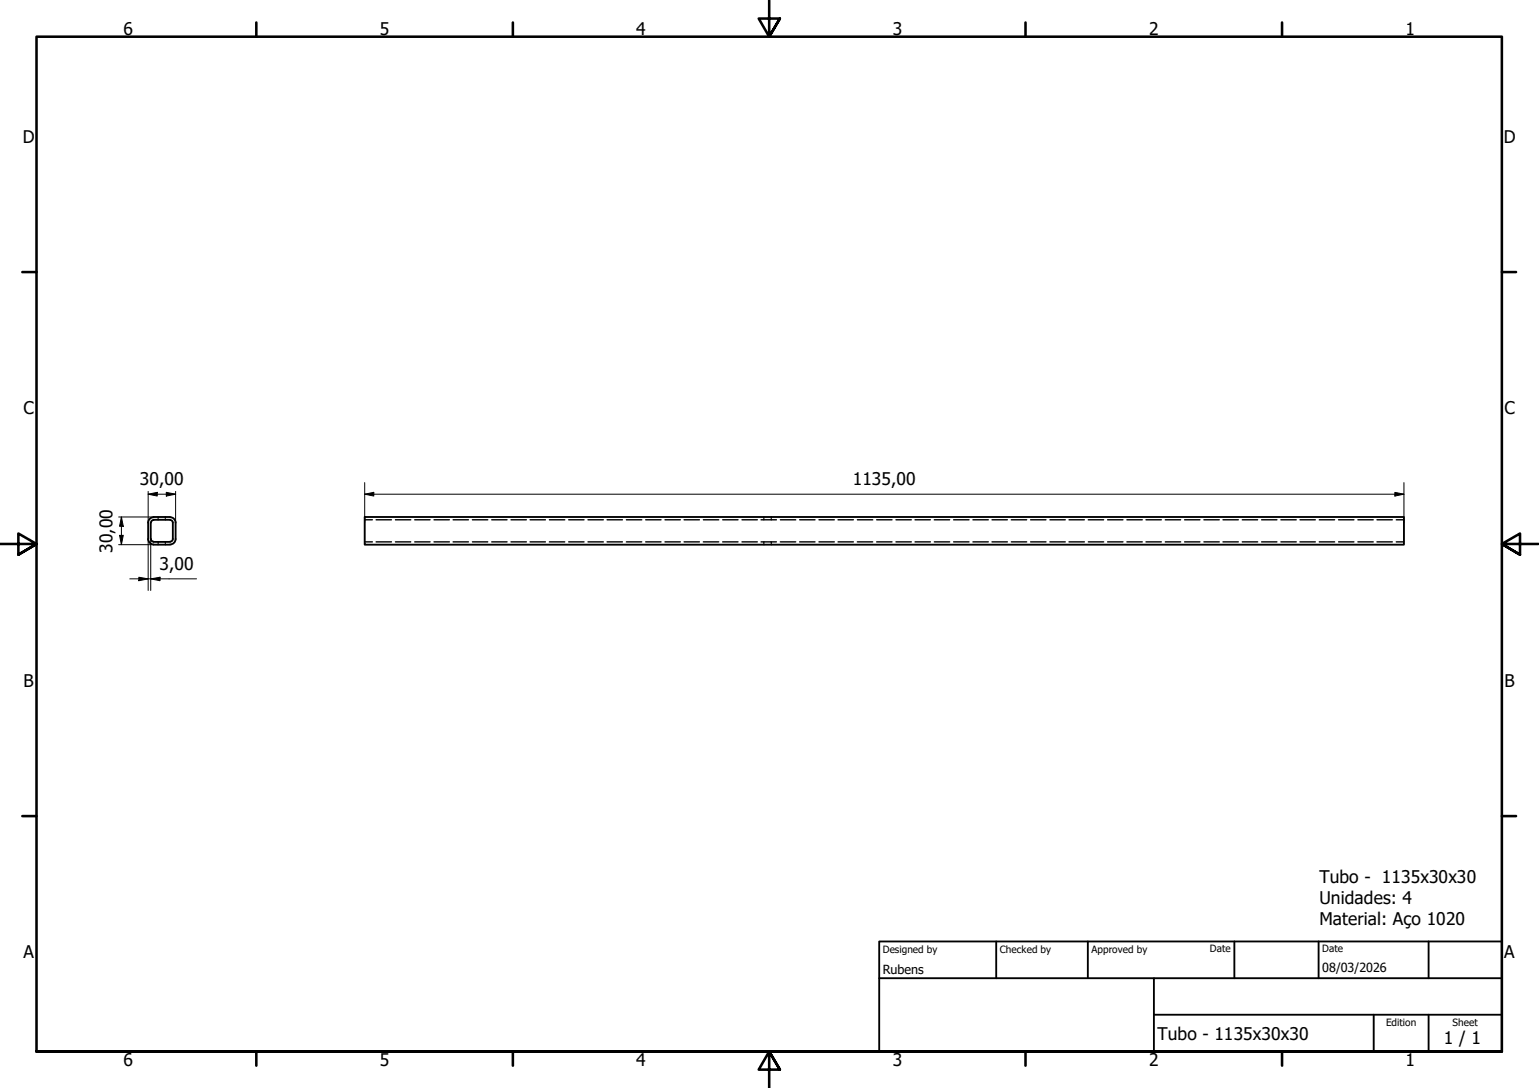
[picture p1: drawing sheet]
<svg xmlns="http://www.w3.org/2000/svg" width="420mm" height="297mm" viewBox="0 0 420 297" stroke-linecap="round" stroke-linejoin="round" font-family="sans-serif">
<!-- layer: Hidden (ISO) -->
<g fill="none" stroke="#000" stroke-width=".38">
<path d="M43.2 141.1v.3M43.2 141.7v.2M43.2 147.9v.3M43.2 148.4v.3M45.1 141.1v.3M45.1 141.7v.2M45.1 147.9v.3M45.1 148.4v.3M99.6 147.9h2.1M99.6 141.9h2.1M102.7 147.9h4.2M102.7 141.9h4.2"/>
<path d="M107.9 147.9h4.2M107.9 141.9h4.2M113.2 147.9h4.2M113.2 141.9h4.2M118.5 147.9h4.2M118.5 141.9h4.2M123.7 147.9h4.2M123.7 141.9h4.2M129 147.9h4.2M129 141.9h4.2M134.2 147.9h4.2M134.2 141.9h4.2"/>
<path d="M139.5 147.9h4.2M139.5 141.9h4.2M144.7 147.9h4.2M144.7 141.9h4.2M150 147.9h4.2M150 141.9h4.2M155.3 147.9h4.1M155.3 141.9h4.1M160.5 147.9h4.2M160.5 141.9h4.2M165.7 147.9h4.2M165.7 141.9h4.2"/>
<path d="M171 147.9h4.2M171 141.9h4.2M176.3 147.9h4.2M176.3 141.9h4.2M181.5 147.9h4.2M181.5 141.9h4.2M186.8 147.9h4.1M186.8 141.9h4.1M192 147.9h4.2M192 141.9h4.2M197.3 147.9h4.2M197.3 141.9h4.2"/>
<path d="M202.6 147.9h4.2M202.6 141.9h4.2M207.8 147.9h4.2M207.8 141.9h4.2M208.5 141.1v.3M208.5 141.7v.2M208.5 147.9v.3M208.5 148.4v.3M210.6 141.1v.3M210.6 141.7v.2M210.6 147.9v.3M210.6 148.4v.3"/>
<path d="M213 147.9h4.2M213 141.9h4.2M218.3 147.9h4.2M218.3 141.9h4.2M223.6 147.9h4.2M223.6 141.9h4.2M228.8 147.9h4.2M228.8 141.9h4.2M234.1 147.9h4.2M234.1 141.9h4.2M239.3 147.9h4.2M239.3 141.9h4.2"/>
<path d="M244.6 147.9h4.2M244.6 141.9h4.2M249.8 147.9h4.2M249.8 141.9h4.2M255.1 147.9h4.2M255.1 141.9h4.2M260.3 147.9h4.2M260.3 141.9h4.2M265.6 147.9h4.2M265.6 141.9h4.2M270.8 147.9h4.2M270.8 141.9h4.2"/>
<path d="M276.1 147.9h4.2M276.1 141.9h4.2M281.4 147.9h4.2M281.4 141.9h4.2M286.6 147.9h4.2M286.6 141.9h4.2M291.8 147.9h4.2M291.8 141.9h4.2M297.1 147.9h4.2M297.1 141.9h4.2M302.4 147.9h4.2M302.4 141.9h4.2"/>
<path d="M307.7 147.9h4.1M307.7 141.9h4.1M312.9 147.9h4.2M312.9 141.9h4.2M318.1 147.9h4.2M318.1 141.9h4.2M323.4 147.9h4.2M323.4 141.9h4.2M328.7 147.9h4.2M328.7 141.9h4.2M333.9 147.9h4.2M333.9 141.9h4.2"/>
<path d="M339.2 147.9h4.1M339.2 141.9h4.1M344.4 147.9h4.2M344.4 141.9h4.2M349.7 147.9h4.2M349.7 141.9h4.2M354.9 147.9h4.2M354.9 141.9h4.2M360.2 147.9h4.2M360.2 141.9h4.2M365.4 147.9h4.2M365.4 141.9h4.2"/>
<path d="M370.7 147.9h4.2M370.7 141.9h4.2M375.9 147.9h4.2M375.9 141.9h4.2M381.2 147.9h2.1M381.2 141.9h2.1"/>
</g>
<!-- layer: Visible (ISO) -->
<g fill="none" stroke="#000" stroke-width=".51">
<path d="M40.4 142.7v4.4a1.49 1.49 0 0 0 1.5 1.5M41.1 142.7v4.5M41.2 147.1a.73 .73 0 0 0 .7 .8M41.9 147.9h4.5M41.9 148.7h4.5M41.9 141.9h4.5M41.9 141.1h4.5M41.9 141.2a1.49 1.49 0 0 0-1.5 1.5M41.9 142a.73 .73 0 0 0-.7 .7M46.5 142a.73 .73 0 0 1 .7 .7M46.5 141.2a1.49 1.49 0 0 1 1.4 1.5M47.2 142.7v4.4a.73 .73 0 0 1-.7 .8"/>
<path d="M47.9 142.7v4.4a1.49 1.49 0 0 1-1.4 1.5M99.6 141.1h283.7v7.6h-283.7z"/>
</g>
<!-- layer: Border (ISO) -->
<g fill="none" stroke="#000" stroke-width=".7">
<path d="M70 6.1v3.9M140 6.1v3.9M210 0v10l-2.9-4.9h5.8l-2.9 4.9 2.9-4.9M280 6.1v3.9M350 6.1v3.9M6.1 74.3h3.9M410 74.3h3.9M0 148.5h10l-5-2.8v5.7l5-2.9-5 2.9M420 148.5h-10l5-2.8v5.7l-5-2.9 5 2.9M6.1 222.8h3.9M410 222.8h3.9M10 287.1v-277.1h400v277.1h-400h400"/>
<path d="M70 287.1v3.8M140 287.1v3.8M212.9 292l-2.9-4.9 2.9 4.9h-5.8l2.9-4.9v9.9M280 287.1v3.8M350 287.1v3.8"/>
</g>
<!-- layer: Title (ISO) -->
<path d="M240 257h170v30.1h-170zM272 257v10.1M297 257v10.1M337 257v10.1M360 257v10.1M390 257v10.1M240 267.1h170M315 277h95M315 267.1v20M375 277v10.1M390 277v10.1" fill="none" stroke="#000" stroke-width=".51"/>
<!-- layer: Dimension (ISO) -->
<g fill="none" stroke="#000" stroke-width=".27">
<path d="M40.4 134.9l2.5-.5v1zM40.4 134.9h7.5M40.4 134.2v8.5M45.4 134.4l2.5 .5-2.5 .5zM47.9 134.2v8.5M99.6 134.9l2.4-.5v1zM99.6 134.9h283.7M99.6 131.7v11M380.8 134.4l2.5 .5-2.5 .5zM383.3 131.7v11M32.4 148.7h9.5M32.4 141.1h9.5"/>
<path d="M32.6 146.2h1.1l-.6 2.5zM33.1 141.1l.6 2.6h-1.1zM33.1 141.1v7.6M35.4 158h18.3M37.9 157.6l2.5 .4-2.5 .5zM40.4 147.2v14M41.1 158l2.6-.4v.9zM41.1 147.2v14"/>
</g>
<path d="M40.4 134.9l2.5-.5v1zM45.4 134.4l2.5 .5-2.5 .5zM99.6 134.9l2.4-.5v1zM380.8 134.4l2.5 .5-2.5 .5zM32.6 146.2h1.1l-.6 2.5zM33.1 141.1l.6 2.6h-1.1zM37.9 157.6l2.5 .4-2.5 .5zM41.1 158l2.6-.4v.9z" fill="#000"/>
<g font-size="4.8">
<text x="33.7" y="9.6">6</text>
<text x="103.7" y="9.6">5</text>
<text x="173.7" y="9.6">4</text>
<text x="243.7" y="9.6">3</text>
<text x="313.7" y="9.6">2</text>
<text x="383.7" y="9.6">1</text>
<text x="6.2" y="38.9">D</text>
<text x="410.5" y="38.9">D</text>
<text x="6.4" y="113.1">C</text>
<text x="410.7" y="113.1">C</text>
<text x="38.2" y="132.5">30,00</text>
<text x="232.8" y="132.5">1135,00</text>
<text x="30.7" y="150.9" transform="rotate(-90 30.7 150.9)">30,00</text>
<text x="43.6" y="155.7">3,00</text>
<text x="6.4" y="187.4">B</text>
<text x="410.7" y="187.4">B</text>
<text x="360.2" y="241">Tubo - 1135x30x30</text>
<text x="360.2" y="246.7">Unidades: 4</text>
<text x="360.2" y="252.5">Material: Aço 1020</text>
<text x="6.4" y="261.7">A</text>
<text x="410.7" y="261.7">A</text>
<text x="316" y="283.8">Tubo - 1135x30x30</text>
<text x="394.2" y="285">1 / 1</text>
<text x="33.7" y="290.9">6</text>
<text x="103.7" y="290.9">5</text>
<text x="173.7" y="290.9">4</text>
<text x="243.7" y="290.9">3</text>
<text x="313.7" y="290.9">2</text>
<text x="383.7" y="290.9">1</text>
</g>
<g font-size="3.4">
<text x="241" y="266">Rubens</text>
<text x="361" y="265.5">08/03/2026</text>
</g>
<g font-size="2.7">
<text x="241" y="260.1">Designed by</text>
<text x="273" y="260.1">Checked by</text>
<text x="298" y="260.1">Approved by</text>
<text x="330.3" y="260">Date</text>
<text x="361" y="260">Date</text>
<text x="378.4" y="280.1">Edition</text>
<text x="396.6" y="280.1">Sheet</text>
</g>
</svg>
